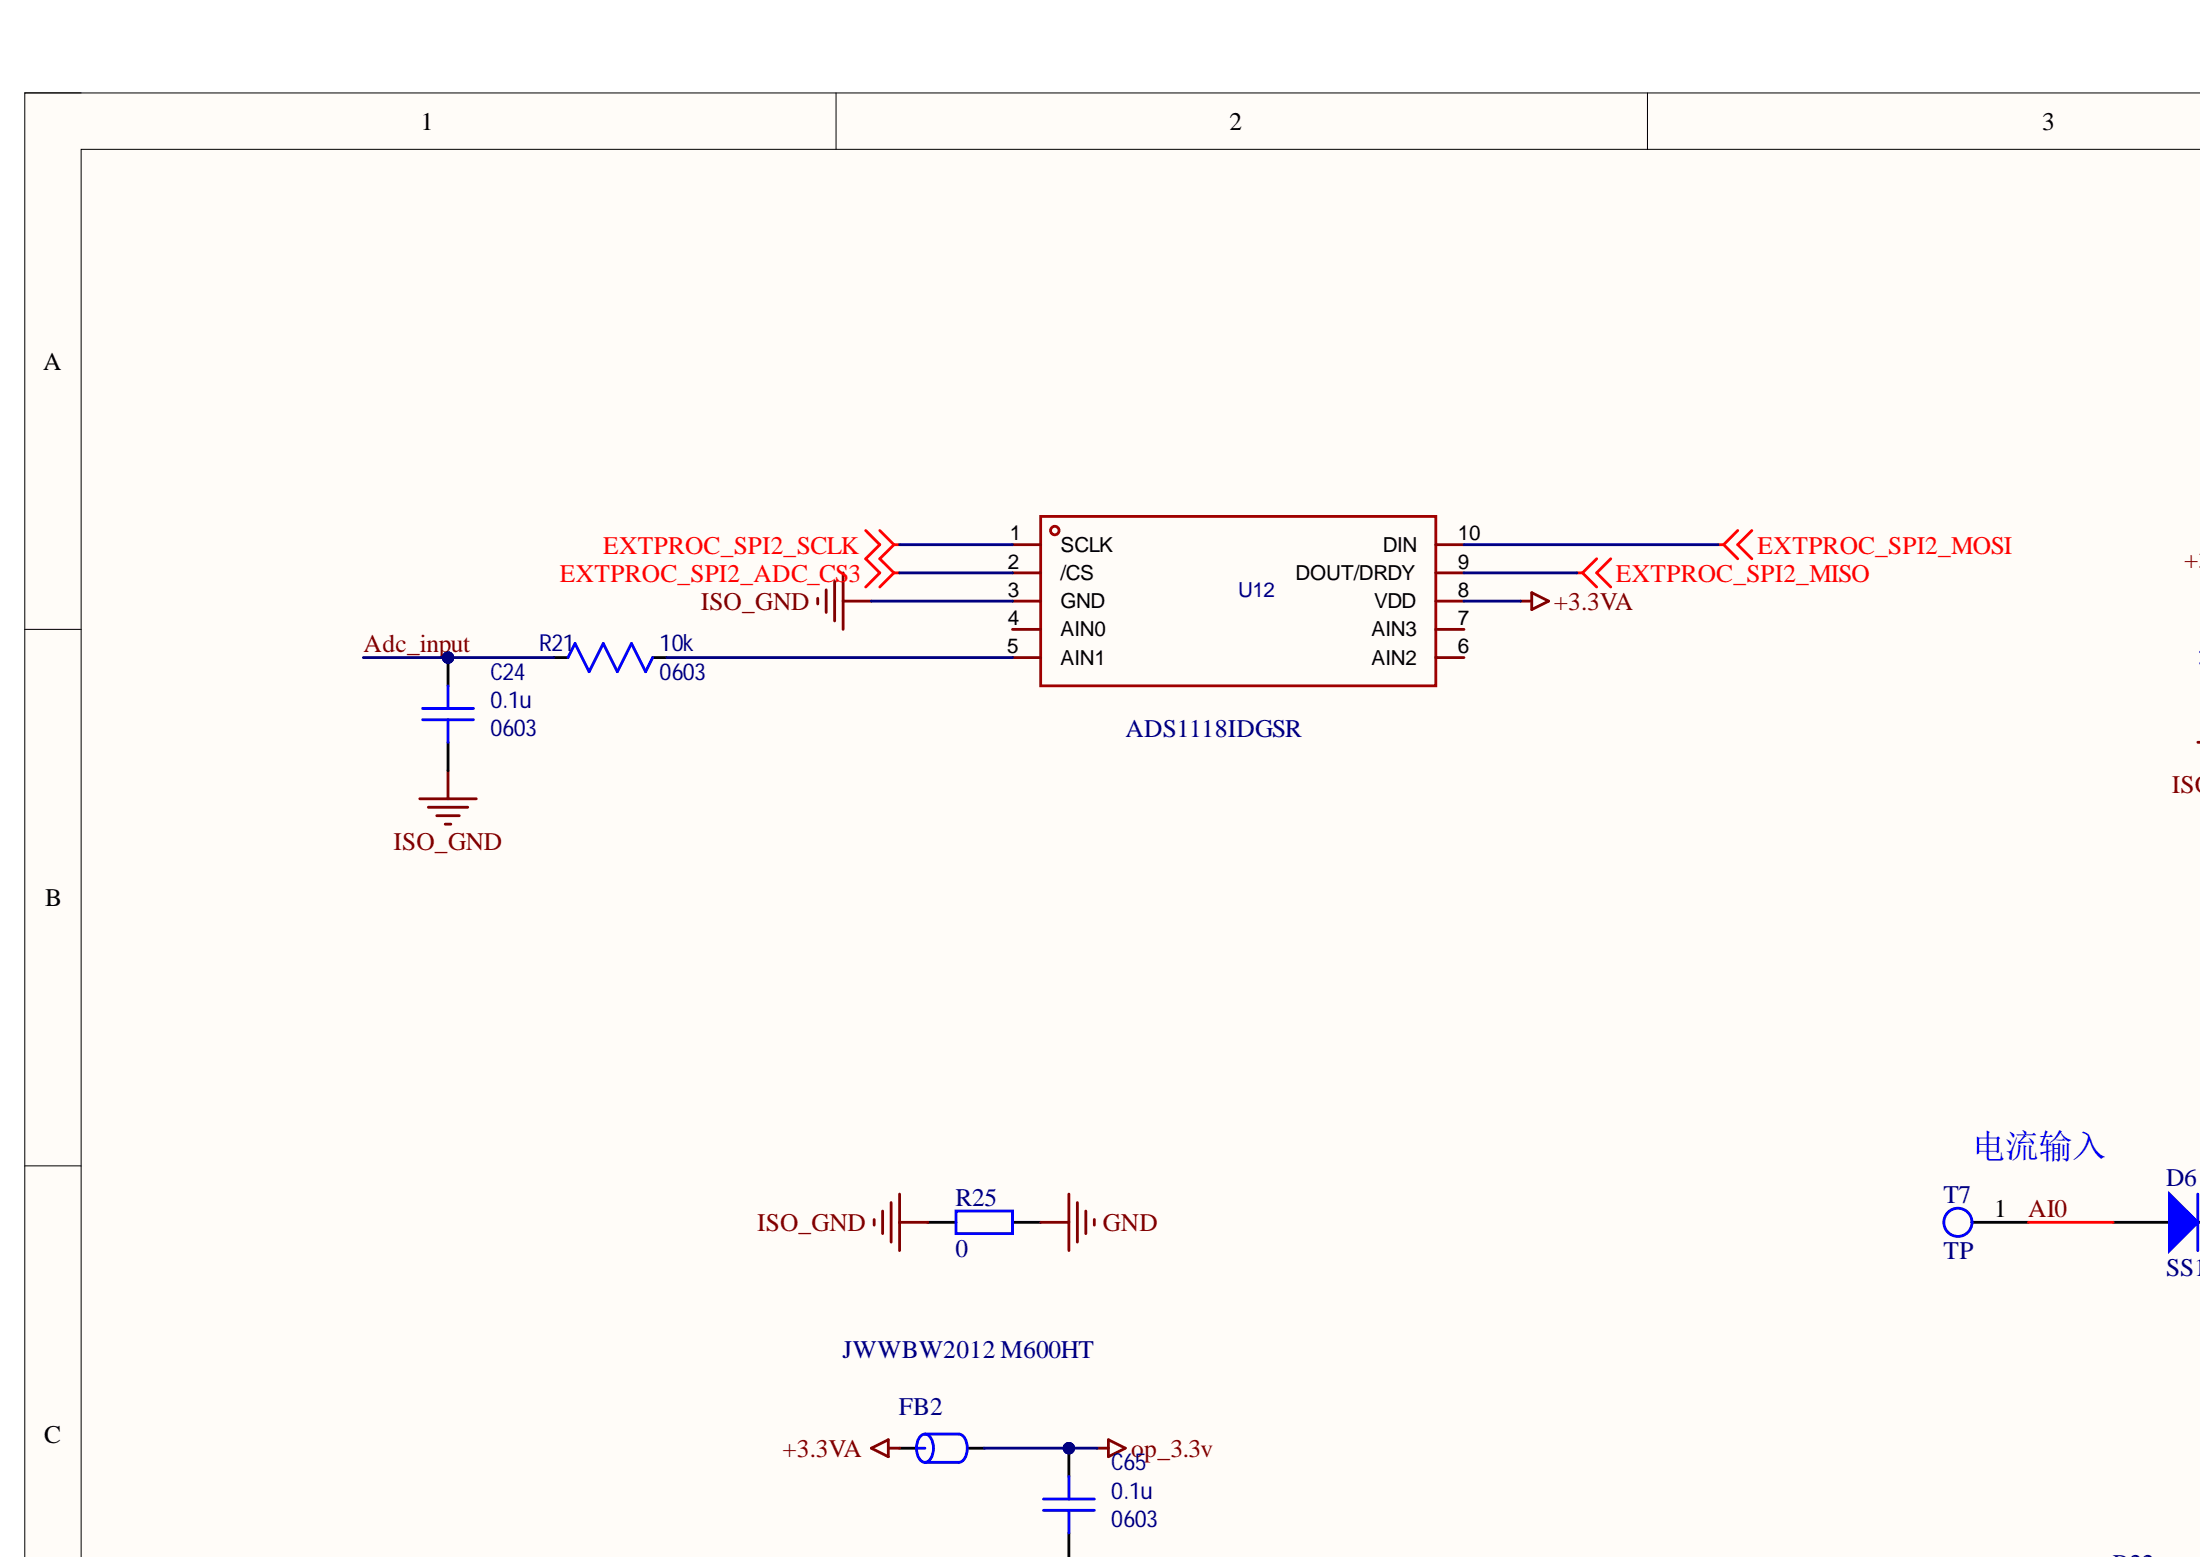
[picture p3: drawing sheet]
<svg xmlns="http://www.w3.org/2000/svg" width="198mm" height="140mm" viewBox="0 0 198 140" stroke-linecap="round" stroke-linejoin="round" font-family="sans-serif">
<path d="M2.2 8.4h195.8v131.7h-195.8z" fill-rule="evenodd" fill="#fffcf8"/>
<path d="M198 8.4h-195.8v131.7" fill="none" stroke="#000" stroke-width=".09"/>
<path d="M7.3 13.4h190.7v126.7h-190.7z" fill-rule="evenodd" fill="#fffcf8"/>
<path d="M2.2 8.4h5.1M75.2 8.4v5M148.2 8.4v5M198 13.4h-190.7v126.7M2.2 56.6h5.1M2.2 104.9h5.1" fill="none" stroke="#000" stroke-width=".09"/>
<path d="M190.1 109.9h5.1M197.7 109.9h.3" fill="none" stroke="#000" stroke-width=".25"/>
<path d="M195.2 107.4l2.5 2.5-2.5 2.6z" fill="#00f"/>
<path d="M51.1 59.1l.6-1.2 1.3 2.5 1.3-2.5 1.2 2.5 1.3-2.5 1.3 2.5 .6-1.3M195.2 107.4l2.5 2.5-2.5 2.6zM197.7 107.4v5.1" fill="none" stroke="#00f" stroke-width=".25"/>
<path d="M49.8 59.1h1.3M58.7 59.1h1.3" fill="none" stroke="#000" stroke-width=".25"/>
<path d="M37.8 71.9h5M38.5 72.6h3.6M39.3 73.4h2M40.1 74.1h.5M40.3 69.3v2.6" fill="none" stroke="#800000" stroke-width=".25"/>
<circle cx="40.3" cy="59.2" r=".51" fill="#000080"/>
<circle cx="40.3" cy="59.2" r=".51" fill="none" stroke="#000080" stroke-width=".09"/>
<path d="M40.3 59.1v2.6" fill="none" stroke="#000" stroke-width=".25"/>
<circle cx="40.3" cy="59.2" r=".51" fill="#000080"/>
<circle cx="40.3" cy="59.2" r=".51" fill="none" stroke="#000080" stroke-width=".09"/>
<path d="M38 64.7h4.6M38 63.7h4.6M40.3 61.7v2M40.3 64.7v2.1M86 108.9h5.1v2.1h-5.1zM82.4 130.3h.8M83.2 129a1.3 1.3 0 0 0-.7 1.7 .93 .93 0 0 0 .7 .8M83.2 129h3.1a1.3 1.3 0 0 1 .7 1.7 .92 .92 0 0 1-.7 .8h-3.1M83.2 129a1.3 1.3 0 0 1 .7 1.7 .93 .93 0 0 1-.7 .8" fill="none" stroke="#00f" stroke-width=".25"/>
<path d="M40.3 66.8v2.5M83.5 109.9h2.5M91.1 109.9h2.5M80.9 130.3h1.5M87 130.3h1.5" fill="none" stroke="#000" stroke-width=".25"/>
<path d="M78.6 109.7v.5M79.4 108.9v2.1M80.2 108.2v3.5M80.9 107.4v5.1M80.9 109.9h2.6M93.6 109.9h2.6M96.2 107.4v5.1M96.9 108.2v3.5M97.7 108.9v2.1M98.4 109.7v.5M98.7 130.3h1M99.7 129.5l1.5 .8-1.5 .7z" fill="none" stroke="#800000" stroke-width=".25"/>
<circle cx="96.2" cy="130.3" r=".51" fill="#000080"/>
<circle cx="96.2" cy="130.3" r=".51" fill="none" stroke="#000080" stroke-width=".09"/>
<path d="M96.2 130.3v2.5" fill="none" stroke="#000" stroke-width=".25"/>
<circle cx="96.2" cy="130.3" r=".51" fill="#000080"/>
<circle cx="96.2" cy="130.3" r=".51" fill="none" stroke="#000080" stroke-width=".09"/>
<g fill="none" stroke="#00f" stroke-width=".25">
<path d="M93.9 135.9h4.5M93.9 134.8h4.5M96.2 132.8v2M96.2 135.9v2"/>
<circle cx="176.1" cy="109.9" r="1.27"/>
</g>
<path d="M177.4 109.9h5.1M96.2 137.9v2.2" fill="none" stroke="#000" stroke-width=".25"/>
<g fill="none" stroke="#a00000" stroke-width=".25">
<path d="M93.6 46.5h35.6v15.2h-35.6z"/>
<circle cx="94.9" cy="47.7" r=".38"/>
</g>
<path d="M91.1 49h2.5M91.1 51.5h2.5M91.1 54.1h2.5M91.1 56.6h2.5M91.1 59.1h2.5M129.2 49h2.5M129.2 51.5h2.5M129.2 54.1h2.5M129.2 56.6h2.5M129.2 59.1h2.5" fill="none" stroke="#800" stroke-width=".25"/>
<path d="M73.6 53.8v.5M74.3 53.1v2M75.1 52.3v3.6M75.8 54.1h2.6M75.8 51.5v5.1M136.8 54.1h1M137.8 53.3l1.5 .8-1.5 .7zM197.7 66.8h.3M78.4 130.3l1.5-.8v1.5zM79.9 130.3h1" fill="none" stroke="#800000" stroke-width=".25"/>
<g fill="none" stroke="#f00" stroke-width=".25">
<path d="M77.9 47.7l1.2 1.3-1.2 1.3 1.2 1.2-1.2 1.3M79.1 47.7l1.3 1.3M80.4 51.5h.5M80.4 49h.5M80.4 49l-1.3 1.3 1.3 1.2M80.4 51.5l-1.3 1.3M141.9 51.5h.5M142.4 51.5l1.2 1.3M143.6 50.3l-1.2 1.2M144.9 50.3l-1.3 1.2 1.3 1.3M154.6 49h.5M155.1 49l1.2 1.3"/>
<path d="M156.3 47.7l-1.2 1.3M157.6 47.7l-1.3 1.3 1.3 1.3M182.5 109.9h7.6"/>
</g>
<path d="M32.7 59.1h17.1" fill="none" stroke="#000080" stroke-width=".25"/>
<circle cx="40.3" cy="59.2" r=".51" fill="#000080"/>
<circle cx="40.3" cy="59.2" r=".51" fill="none" stroke="#000080" stroke-width=".09"/>
<path d="M88.5 130.3h10.2" fill="none" stroke="#000080" stroke-width=".25"/>
<circle cx="96.2" cy="130.3" r=".51" fill="#000080"/>
<circle cx="96.2" cy="130.3" r=".51" fill="none" stroke="#000080" stroke-width=".09"/>
<path d="M60 59.1h31.1M78.4 54.1h12.7M80.9 51.5h10.2M80.9 49h10.2M131.7 54.1h5.1M131.7 51.5h10.2M131.7 49h22.9" fill="none" stroke="#000080" stroke-width=".25"/>
<text font-size="3" fill="#00f" x="177.4" y="104.2">电流输入</text>
<g font-size="2.3">
<text x="37.9" y="11.7">1</text>
<text x="110.6" y="11.7">2</text>
<text x="183.7" y="11.7">3</text>
<text x="3.9" y="33.3">A</text>
<text x="4.1" y="81.5">B</text>
<text x="179.4" y="109.5">1</text>
<text x="4" y="129.8">C</text>
</g>
<g font-size="2.3" fill="#f00">
<text x="50.4" y="52.3">EXTPROC_SPI2_ADC_C</text>
<text x="54.3" y="49.8">EXTPROC_SPI2_SCLK</text>
<text x="75.1" y="52.3">S</text>
<text x="76.3" y="52.3">3</text>
<text x="145.3" y="52.3">EXTPROC_SPI2_MISO</text>
<text x="158.1" y="49.8">EXTPROC_SPI2_MOSI</text>
</g>
<g font-size="2.3" fill="#800000">
<text x="196.5" y="51.1">+3</text>
<text x="32.7" y="58.7">Adc_input</text>
<text x="63" y="54.9">ISO_GND</text>
<text x="139.8" y="54.9">+3.3VA</text>
<text x="195.4" y="71.4">ISO</text>
<text x="35.4" y="76.4">ISO_GND</text>
<text x="68.1" y="110.8">ISO_GND</text>
<text x="99.2" y="110.8">GND</text>
<text x="182.4" y="109.5">AI0</text>
<text x="70.4" y="131">+3.3VA</text>
<text x="101.7" y="131">op_3.3v</text>
</g>
<g font-size="2.3" fill="#000080">
<text x="101.2" y="66.3">ADS1118IDGSR</text>
<text x="194.9" y="106.7">D6</text>
<text x="85.9" y="108.5">R25</text>
<text x="85.9" y="113">0</text>
<text x="174.8" y="108.2">T7</text>
<text x="174.8" y="113.3">TP</text>
<text x="194.9" y="114.8">SS1</text>
<text x="75.8" y="122.2">JWWBW2012 M600HT</text>
<text x="80.9" y="127.2">FB2</text>
</g>
<g font-size="2.1" fill="#000080">
<text x="48.5" y="58.6">R21</text>
<text x="59.3" y="58.6">10k</text>
<text x="44.1" y="63.7">0.1u</text>
<text x="44.1" y="61.1">C24</text>
<text x="59.3" y="61.1">0603</text>
<text x="44.1" y="66.2">0603</text>
<text x="100" y="137.4">0603</text>
<text x="100" y="134.8">0.1u</text>
<text x="100" y="132.2">C65</text>
</g>
<g font-size="1.9">
<text x="90.7" y="51.1">2</text>
<text x="90.7" y="53.7">3</text>
<text x="90.8" y="48.6">1</text>
<text x="95.4" y="49.6">SCLK</text>
<text x="95.4" y="52.2">/CS</text>
<text x="116.5" y="52.2">DOUT/DRDY</text>
<text x="124.4" y="49.6">DIN</text>
<text x="131.2" y="53.7">8</text>
<text x="131.2" y="51.1">9</text>
<text x="131.2" y="48.6">10</text>
<text x="90.6" y="58.8">5</text>
<text x="90.7" y="56.2">4</text>
<text x="95.4" y="54.7">GND</text>
<text x="95.4" y="57.2">AIN0</text>
<text x="95.4" y="59.8">AIN1</text>
<text x="123.4" y="59.8">AIN2</text>
<text x="123.4" y="57.2">AIN3</text>
<text x="123.6" y="54.7">VDD</text>
<text x="131.2" y="58.8">6</text>
<text x="131.2" y="56.2">7</text>
</g>
<text font-size="1.9" fill="#000080" x="111.4" y="53.7">U12</text>
</svg>
